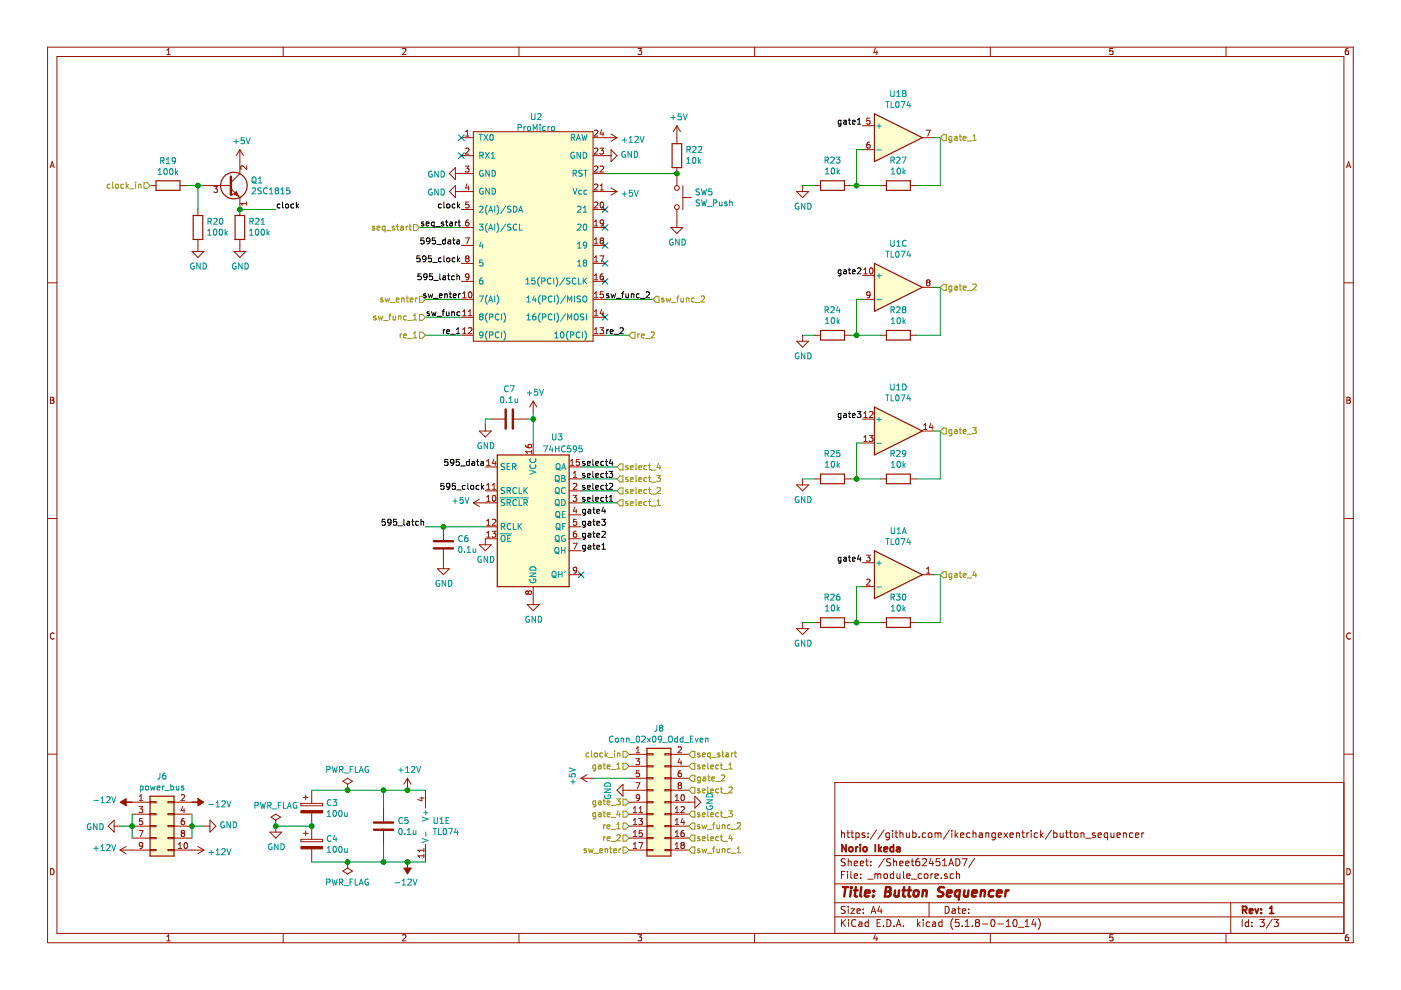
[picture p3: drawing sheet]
EESchema Schematic File Version 4
EELAYER 30 0
EELAYER END
$Descr A4 11693 8268
encoding utf-8
Sheet 2 3
Title "Button Sequencer"
Date ""
Rev "1"
Comp "Norio Ikeda"
Comment1 "https://github.com/ikechangexentrick/button_sequencer"
Comment2 ""
Comment3 ""
Comment4 ""
$EndDescr
$Comp
L Device:R R?
U 1 1
P 1400 1550
AR Path="/6245BA46" Ref="R?"  Part="1" 
AR Path="/62451AD8/6245BA46" Ref="R19"  Part="1" 
F 0 "R19" V 1193 1550 50  0000 C CNN
F 1 "100k" V 1284 1550 50  0000 C CNN
F 2 "Resistor_THT:R_Axial_DIN0207_L6.3mm_D2.5mm_P2.54mm_Vertical" V 1330 1550 50  0001 C CNN
F 3 "~" H 1400 1550 50  0001 C CNN
	1    1400 1550
	0    1    1    0   
$EndComp
$Comp
L Device:R R?
U 1 1
P 1650 1900
AR Path="/6245BA4C" Ref="R?"  Part="1" 
AR Path="/62451AD8/6245BA4C" Ref="R20"  Part="1" 
F 0 "R20" H 1580 1854 50  0000 R CNN
F 1 "100k" H 1580 1945 50  0000 R CNN
F 2 "Resistor_THT:R_Axial_DIN0207_L6.3mm_D2.5mm_P2.54mm_Vertical" V 1580 1900 50  0001 C CNN
F 3 "~" H 1650 1900 50  0001 C CNN
	1    1650 1900
	-1   0    0    1   
$EndComp
$Comp
L power:GND #PWR?
U 1 1
P 1650 2050
AR Path="/6245BA52" Ref="#PWR?"  Part="1" 
AR Path="/62451AD8/6245BA52" Ref="#PWR024"  Part="1" 
F 0 "#PWR024" H 1650 1800 50  0001 C CNN
F 1 "GND" H 1655 1877 50  0000 C CNN
F 2 "" H 1650 2050 50  0001 C CNN
F 3 "" H 1650 2050 50  0001 C CNN
	1    1650 2050
	1    0    0    -1  
$EndComp
$Comp
L Device:R R?
U 1 1
P 2000 1900
AR Path="/6245BA58" Ref="R?"  Part="1" 
AR Path="/62451AD8/6245BA58" Ref="R21"  Part="1" 
F 0 "R21" H 1930 1854 50  0000 R CNN
F 1 "100k" H 1930 1945 50  0000 R CNN
F 2 "Resistor_THT:R_Axial_DIN0207_L6.3mm_D2.5mm_P2.54mm_Vertical" V 1930 1900 50  0001 C CNN
F 3 "~" H 2000 1900 50  0001 C CNN
	1    2000 1900
	-1   0    0    1   
$EndComp
$Comp
L power:GND #PWR?
U 1 1
P 2000 2050
AR Path="/6245BA5E" Ref="#PWR?"  Part="1" 
AR Path="/62451AD8/6245BA5E" Ref="#PWR027"  Part="1" 
F 0 "#PWR027" H 2000 1800 50  0001 C CNN
F 1 "GND" H 2005 1877 50  0000 C CNN
F 2 "" H 2000 2050 50  0001 C CNN
F 3 "" H 2000 2050 50  0001 C CNN
	1    2000 2050
	1    0    0    -1  
$EndComp
$Comp
L Transistor_BJT:2SC1815 Q?
U 1 1
P 1900 1550
AR Path="/6245BA64" Ref="Q?"  Part="1" 
AR Path="/62451AD8/6245BA64" Ref="Q1"  Part="1" 
F 0 "Q1" H 2090 1596 50  0000 L CNN
F 1 "2SC1815" H 2090 1505 50  0000 L CNN
F 2 "Package_TO_SOT_THT:TO-92_Inline" H 2100 1475 50  0001 L CIN
F 3 "https://media.digikey.com/pdf/Data%20Sheets/Toshiba%20PDFs/2SC1815.pdf" H 1900 1550 50  0001 L CNN
	1    1900 1550
	1    0    0    -1  
$EndComp
Wire Wire Line
	1550 1550 1650 1550
Wire Wire Line
	1650 1550 1650 1750
Connection ~ 1650 1550
Wire Wire Line
	1650 1550 1700 1550
Wire Wire Line
	2000 1750 2300 1750
Connection ~ 2000 1750
Text Label 2300 1750 0    50   ~ 0
clock
$Comp
L power:+5V #PWR?
U 1 1
P 2000 1350
AR Path="/6245BA71" Ref="#PWR?"  Part="1" 
AR Path="/62451AD8/6245BA71" Ref="#PWR026"  Part="1" 
F 0 "#PWR026" H 2000 1200 50  0001 C CNN
F 1 "+5V" H 2015 1523 50  0000 C CNN
F 2 "" H 2000 1350 50  0001 C CNN
F 3 "" H 2000 1350 50  0001 C CNN
	1    2000 1350
	1    0    0    -1  
$EndComp
$Comp
L 74xx:74HC595 U?
U 1 1
P 4450 4300
AR Path="/6245BA77" Ref="U?"  Part="1" 
AR Path="/62451AD8/6245BA77" Ref="U3"  Part="1" 
F 0 "U3" H 4650 4950 50  0000 C CNN
F 1 "74HC595" H 4700 4850 50  0000 C CNN
F 2 "Package_DIP:DIP-16_W7.62mm" H 4450 4300 50  0001 C CNN
F 3 "http://www.ti.com/lit/ds/symlink/sn74hc595.pdf" H 4450 4300 50  0001 C CNN
	1    4450 4300
	1    0    0    -1  
$EndComp
$Comp
L Device:C C?
U 1 1
P 4250 3500
AR Path="/6245BA7D" Ref="C?"  Part="1" 
AR Path="/62451AD8/6245BA7D" Ref="C7"  Part="1" 
F 0 "C7" V 3998 3500 50  0000 C CNN
F 1 "0.1u" V 4089 3500 50  0000 C CNN
F 2 "Capacitor_THT:C_Axial_L3.8mm_D2.6mm_P7.50mm_Horizontal" H 4288 3350 50  0001 C CNN
F 3 "~" H 4250 3500 50  0001 C CNN
	1    4250 3500
	0    1    1    0   
$EndComp
$Comp
L power:GND #PWR?
U 1 1
P 4050 3550
AR Path="/6245BA83" Ref="#PWR?"  Part="1" 
AR Path="/62451AD8/6245BA83" Ref="#PWR034"  Part="1" 
F 0 "#PWR034" H 4050 3300 50  0001 C CNN
F 1 "GND" H 4055 3377 50  0000 C CNN
F 2 "" H 4050 3550 50  0001 C CNN
F 3 "" H 4050 3550 50  0001 C CNN
	1    4050 3550
	1    0    0    -1  
$EndComp
$Comp
L power:+5V #PWR?
U 1 1
P 4450 3450
AR Path="/6245BA89" Ref="#PWR?"  Part="1" 
AR Path="/62451AD8/6245BA89" Ref="#PWR037"  Part="1" 
F 0 "#PWR037" H 4450 3300 50  0001 C CNN
F 1 "+5V" H 4465 3623 50  0000 C CNN
F 2 "" H 4450 3450 50  0001 C CNN
F 3 "" H 4450 3450 50  0001 C CNN
	1    4450 3450
	1    0    0    -1  
$EndComp
Wire Wire Line
	4450 3450 4450 3500
Wire Wire Line
	4450 3500 4400 3500
Connection ~ 4450 3500
Wire Wire Line
	4450 3500 4450 3700
Wire Wire Line
	4100 3500 4050 3500
Wire Wire Line
	4050 3500 4050 3550
$Comp
L power:GND #PWR?
U 1 1
P 4450 5000
AR Path="/6245BA95" Ref="#PWR?"  Part="1" 
AR Path="/62451AD8/6245BA95" Ref="#PWR038"  Part="1" 
F 0 "#PWR038" H 4450 4750 50  0001 C CNN
F 1 "GND" H 4455 4827 50  0000 C CNN
F 2 "" H 4450 5000 50  0001 C CNN
F 3 "" H 4450 5000 50  0001 C CNN
	1    4450 5000
	1    0    0    -1  
$EndComp
$Comp
L power:GND #PWR?
U 1 1
P 4050 4500
AR Path="/6245BA9B" Ref="#PWR?"  Part="1" 
AR Path="/62451AD8/6245BA9B" Ref="#PWR036"  Part="1" 
F 0 "#PWR036" H 4050 4250 50  0001 C CNN
F 1 "GND" H 4055 4327 50  0000 C CNN
F 2 "" H 4050 4500 50  0001 C CNN
F 3 "" H 4050 4500 50  0001 C CNN
	1    4050 4500
	1    0    0    -1  
$EndComp
$Comp
L Device:C C?
U 1 1
P 3700 4550
AR Path="/6245BAA1" Ref="C?"  Part="1" 
AR Path="/62451AD8/6245BAA1" Ref="C6"  Part="1" 
F 0 "C6" H 3585 4504 50  0000 R CNN
F 1 "0.1u" H 3585 4595 50  0000 R CNN
F 2 "Capacitor_THT:C_Axial_L3.8mm_D2.6mm_P7.50mm_Horizontal" H 3738 4400 50  0001 C CNN
F 3 "~" H 3700 4550 50  0001 C CNN
	1    3700 4550
	-1   0    0    1   
$EndComp
$Comp
L power:GND #PWR?
U 1 1
P 3700 4700
AR Path="/6245BAA7" Ref="#PWR?"  Part="1" 
AR Path="/62451AD8/6245BAA7" Ref="#PWR031"  Part="1" 
F 0 "#PWR031" H 3700 4450 50  0001 C CNN
F 1 "GND" H 3705 4527 50  0000 C CNN
F 2 "" H 3700 4700 50  0001 C CNN
F 3 "" H 3700 4700 50  0001 C CNN
	1    3700 4700
	1    0    0    -1  
$EndComp
Wire Wire Line
	4050 4400 3700 4400
Connection ~ 3700 4400
Wire Wire Line
	3700 4400 3550 4400
$Comp
L power:+5V #PWR?
U 1 1
P 4050 4200
AR Path="/6245BAB0" Ref="#PWR?"  Part="1" 
AR Path="/62451AD8/6245BAB0" Ref="#PWR035"  Part="1" 
F 0 "#PWR035" H 4050 4050 50  0001 C CNN
F 1 "+5V" V 4065 4328 50  0000 L CNN
F 2 "" H 4050 4200 50  0001 C CNN
F 3 "" H 4050 4200 50  0001 C CNN
	1    4050 4200
	0    -1   -1   0   
$EndComp
Text Label 3550 4400 2    50   ~ 0
595_latch
Text Label 4050 4100 2    50   ~ 0
595_clock
Text Label 4050 3900 2    50   ~ 0
595_data
NoConn ~ 4850 4800
Text Label 4850 4600 0    50   ~ 0
gate1
Text Label 4850 4500 0    50   ~ 0
gate2
Text Label 4850 4400 0    50   ~ 0
gate3
Text Label 4850 4300 0    50   ~ 0
gate4
Text Label 4850 4200 0    50   ~ 0
select1
Text Label 4850 4100 0    50   ~ 0
select2
Text Label 4850 4000 0    50   ~ 0
select3
Text Label 4850 3900 0    50   ~ 0
select4
Text HLabel 1250 1550 0    50   Input ~ 0
clock_in
$Comp
L Arduino_compatible:ProMicro U?
U 1 1
P 4450 2000
AR Path="/6246815B" Ref="U?"  Part="1" 
AR Path="/62451AD8/6246815B" Ref="U2"  Part="1" 
F 0 "U2" V 3425 2025 50  0000 C CNN
F 1 "ProMicro" V 3516 2025 50  0000 C CNN
F 2 "ClockGenerator:Pro_Micro_Top_side_Up" H 4450 2000 50  0001 C CNN
F 3 "" H 4450 2000 50  0001 C CNN
	1    4450 2000
	0    1    1    0   
$EndComp
$Comp
L Switch:SW_Push SW?
U 1 1
P 5650 1650
AR Path="/62468161" Ref="SW?"  Part="1" 
AR Path="/62451AD8/62468161" Ref="SW5"  Part="1" 
F 0 "SW5" V 5604 1798 50  0000 L CNN
F 1 "SW_Push" V 5695 1798 50  0000 L CNN
F 2 "Button_Switch_THT:SW_PUSH_6mm" H 5650 1850 50  0001 C CNN
F 3 "~" H 5650 1850 50  0001 C CNN
	1    5650 1650
	0    1    1    0   
$EndComp
$Comp
L power:+12V #PWR?
U 1 1
P 5050 1150
AR Path="/62468167" Ref="#PWR?"  Part="1" 
AR Path="/62451AD8/62468167" Ref="#PWR039"  Part="1" 
F 0 "#PWR039" H 5050 1000 50  0001 C CNN
F 1 "+12V" V 5065 1278 50  0000 L CNN
F 2 "" H 5050 1150 50  0001 C CNN
F 3 "" H 5050 1150 50  0001 C CNN
	1    5050 1150
	0    1    1    0   
$EndComp
$Comp
L power:+5V #PWR?
U 1 1
P 5050 1600
AR Path="/6246816D" Ref="#PWR?"  Part="1" 
AR Path="/62451AD8/6246816D" Ref="#PWR041"  Part="1" 
F 0 "#PWR041" H 5050 1450 50  0001 C CNN
F 1 "+5V" V 5065 1728 50  0000 L CNN
F 2 "" H 5050 1600 50  0001 C CNN
F 3 "" H 5050 1600 50  0001 C CNN
	1    5050 1600
	0    1    1    0   
$EndComp
$Comp
L Device:R R?
U 1 1
P 5650 1300
AR Path="/62468173" Ref="R?"  Part="1" 
AR Path="/62451AD8/62468173" Ref="R22"  Part="1" 
F 0 "R22" H 5580 1254 50  0000 R CNN
F 1 "10k" H 5580 1345 50  0000 R CNN
F 2 "Resistor_THT:R_Axial_DIN0207_L6.3mm_D2.5mm_P2.54mm_Vertical" V 5580 1300 50  0001 C CNN
F 3 "~" H 5650 1300 50  0001 C CNN
	1    5650 1300
	-1   0    0    1   
$EndComp
$Comp
L power:+5V #PWR?
U 1 1
P 5650 1150
AR Path="/62468179" Ref="#PWR?"  Part="1" 
AR Path="/62451AD8/62468179" Ref="#PWR042"  Part="1" 
F 0 "#PWR042" H 5650 1000 50  0001 C CNN
F 1 "+5V" H 5665 1323 50  0000 C CNN
F 2 "" H 5650 1150 50  0001 C CNN
F 3 "" H 5650 1150 50  0001 C CNN
	1    5650 1150
	1    0    0    -1  
$EndComp
$Comp
L power:GND #PWR?
U 1 1
P 5650 1850
AR Path="/6246817F" Ref="#PWR?"  Part="1" 
AR Path="/62451AD8/6246817F" Ref="#PWR043"  Part="1" 
F 0 "#PWR043" H 5650 1600 50  0001 C CNN
F 1 "GND" H 5655 1677 50  0000 C CNN
F 2 "" H 5650 1850 50  0001 C CNN
F 3 "" H 5650 1850 50  0001 C CNN
	1    5650 1850
	1    0    0    -1  
$EndComp
Wire Wire Line
	5650 1450 5050 1450
Connection ~ 5650 1450
$Comp
L power:GND #PWR?
U 1 1
P 5050 1300
AR Path="/62468187" Ref="#PWR?"  Part="1" 
AR Path="/62451AD8/62468187" Ref="#PWR040"  Part="1" 
F 0 "#PWR040" H 5050 1050 50  0001 C CNN
F 1 "GND" V 5055 1172 50  0000 R CNN
F 2 "" H 5050 1300 50  0001 C CNN
F 3 "" H 5050 1300 50  0001 C CNN
	1    5050 1300
	0    -1   -1   0   
$EndComp
$Comp
L power:GND #PWR?
U 1 1
P 3850 1450
AR Path="/6246818D" Ref="#PWR?"  Part="1" 
AR Path="/62451AD8/6246818D" Ref="#PWR032"  Part="1" 
F 0 "#PWR032" H 3850 1200 50  0001 C CNN
F 1 "GND" V 3855 1322 50  0000 R CNN
F 2 "" H 3850 1450 50  0001 C CNN
F 3 "" H 3850 1450 50  0001 C CNN
	1    3850 1450
	0    1    1    0   
$EndComp
$Comp
L power:GND #PWR?
U 1 1
P 3850 1600
AR Path="/62468193" Ref="#PWR?"  Part="1" 
AR Path="/62451AD8/62468193" Ref="#PWR033"  Part="1" 
F 0 "#PWR033" H 3850 1350 50  0001 C CNN
F 1 "GND" V 3855 1472 50  0000 R CNN
F 2 "" H 3850 1600 50  0001 C CNN
F 3 "" H 3850 1600 50  0001 C CNN
	1    3850 1600
	0    1    1    0   
$EndComp
NoConn ~ 3850 1150
NoConn ~ 3850 1300
Text Label 3850 2050 2    50   ~ 0
595_data
Text Label 3850 2200 2    50   ~ 0
595_clock
Text Label 3850 2350 2    50   ~ 0
595_latch
Text Label 5050 2800 0    50   ~ 0
re_2
Text Label 3850 2800 2    50   ~ 0
re_1
Text Label 3850 2500 2    50   ~ 0
sw_enter
Text Label 3850 2650 2    50   ~ 0
sw_func
Text Label 3850 1750 2    50   ~ 0
clock
Text Label 3850 1900 2    50   ~ 0
seq_start
NoConn ~ 5050 2650
NoConn ~ 5050 2350
NoConn ~ 5050 2200
NoConn ~ 5050 2050
NoConn ~ 5050 1900
NoConn ~ 5050 1750
Wire Wire Line
	3850 2800 3550 2800
Text HLabel 3550 2800 0    50   Input ~ 0
re_1
Wire Wire Line
	5050 2800 5250 2800
Text HLabel 5250 2800 2    50   Input ~ 0
re_2
Text HLabel 3550 2650 0    50   Input ~ 0
sw_func_1
Wire Wire Line
	3550 2650 3850 2650
Text HLabel 3550 2500 0    50   Input ~ 0
sw_enter
Wire Wire Line
	3550 2500 3850 2500
Text HLabel 5450 2500 2    50   Input ~ 0
sw_func_2
Text Label 5050 2500 0    50   ~ 0
sw_func_2
Wire Wire Line
	5450 2500 5050 2500
$Comp
L Amplifier_Operational:TL074 U?
U 1 1
P 7500 4800
AR Path="/62477FDA" Ref="U?"  Part="1" 
AR Path="/62451AD8/62477FDA" Ref="U1"  Part="1" 
F 0 "U1" H 7500 5167 50  0000 C CNN
F 1 "TL074" H 7500 5076 50  0000 C CNN
F 2 "Package_DIP:DIP-14_W7.62mm" H 7450 4900 50  0001 C CNN
F 3 "http://www.ti.com/lit/ds/symlink/tl071.pdf" H 7550 5000 50  0001 C CNN
	1    7500 4800
	1    0    0    -1  
$EndComp
Wire Wire Line
	7200 1250 7150 1250
Wire Wire Line
	7850 1150 7800 1150
$Comp
L Device:R R?
U 1 1
P 6950 2800
AR Path="/62477FE2" Ref="R?"  Part="1" 
AR Path="/62451AD8/62477FE2" Ref="R24"  Part="1" 
F 0 "R24" V 7157 2800 50  0000 C CNN
F 1 "10k" V 7066 2800 50  0000 C CNN
F 2 "Resistor_THT:R_Axial_DIN0207_L6.3mm_D2.5mm_P2.54mm_Vertical" V 6880 2800 50  0001 C CNN
F 3 "~" H 6950 2800 50  0001 C CNN
	1    6950 2800
	0    -1   -1   0   
$EndComp
$Comp
L Device:R R?
U 1 1
P 7500 2800
AR Path="/62477FE8" Ref="R?"  Part="1" 
AR Path="/62451AD8/62477FE8" Ref="R28"  Part="1" 
F 0 "R28" V 7707 2800 50  0000 C CNN
F 1 "10k" V 7616 2800 50  0000 C CNN
F 2 "Resistor_THT:R_Axial_DIN0207_L6.3mm_D2.5mm_P2.54mm_Vertical" V 7430 2800 50  0001 C CNN
F 3 "~" H 7500 2800 50  0001 C CNN
	1    7500 2800
	0    -1   -1   0   
$EndComp
$Comp
L power:GND #PWR?
U 1 1
P 6700 2800
AR Path="/62477FEE" Ref="#PWR?"  Part="1" 
AR Path="/62451AD8/62477FEE" Ref="#PWR045"  Part="1" 
F 0 "#PWR045" H 6700 2550 50  0001 C CNN
F 1 "GND" H 6705 2627 50  0000 C CNN
F 2 "" H 6700 2800 50  0001 C CNN
F 3 "" H 6700 2800 50  0001 C CNN
	1    6700 2800
	1    0    0    -1  
$EndComp
Wire Wire Line
	7200 2500 7150 2500
Wire Wire Line
	7850 2400 7800 2400
Wire Wire Line
	7200 3700 7150 3700
Wire Wire Line
	7850 3600 7800 3600
Wire Wire Line
	7200 4900 7150 4900
Wire Wire Line
	7850 4800 7800 4800
$Comp
L Amplifier_Operational:TL074 U?
U 2 1
P 7500 1150
AR Path="/62477FFA" Ref="U?"  Part="2" 
AR Path="/62451AD8/62477FFA" Ref="U1"  Part="2" 
F 0 "U1" H 7500 1517 50  0000 C CNN
F 1 "TL074" H 7500 1426 50  0000 C CNN
F 2 "Package_DIP:DIP-14_W7.62mm" H 7450 1250 50  0001 C CNN
F 3 "http://www.ti.com/lit/ds/symlink/tl071.pdf" H 7550 1350 50  0001 C CNN
	2    7500 1150
	1    0    0    -1  
$EndComp
$Comp
L Amplifier_Operational:TL074 U?
U 3 1
P 7500 2400
AR Path="/62478000" Ref="U?"  Part="3" 
AR Path="/62451AD8/62478000" Ref="U1"  Part="3" 
F 0 "U1" H 7500 2767 50  0000 C CNN
F 1 "TL074" H 7500 2676 50  0000 C CNN
F 2 "Package_DIP:DIP-14_W7.62mm" H 7450 2500 50  0001 C CNN
F 3 "http://www.ti.com/lit/ds/symlink/tl071.pdf" H 7550 2600 50  0001 C CNN
	3    7500 2400
	1    0    0    -1  
$EndComp
$Comp
L Amplifier_Operational:TL074 U?
U 4 1
P 7500 3600
AR Path="/62478006" Ref="U?"  Part="4" 
AR Path="/62451AD8/62478006" Ref="U1"  Part="4" 
F 0 "U1" H 7500 3967 50  0000 C CNN
F 1 "TL074" H 7500 3876 50  0000 C CNN
F 2 "Package_DIP:DIP-14_W7.62mm" H 7450 3700 50  0001 C CNN
F 3 "http://www.ti.com/lit/ds/symlink/tl071.pdf" H 7550 3800 50  0001 C CNN
	4    7500 3600
	1    0    0    -1  
$EndComp
Text Label 7200 1050 2    50   ~ 0
gate1
Text Label 7200 2300 2    50   ~ 0
gate2
Text Label 7200 3500 2    50   ~ 0
gate3
Text Label 7200 4700 2    50   ~ 0
gate4
Wire Wire Line
	7150 2800 7100 2800
Wire Wire Line
	6800 2800 6700 2800
Wire Wire Line
	7150 2800 7350 2800
Connection ~ 7150 2800
Wire Wire Line
	7650 2800 7850 2800
Wire Wire Line
	7150 2500 7150 2800
Wire Wire Line
	7850 2400 7850 2800
$Comp
L Device:R R?
U 1 1
P 6950 1550
AR Path="/62478017" Ref="R?"  Part="1" 
AR Path="/62451AD8/62478017" Ref="R23"  Part="1" 
F 0 "R23" V 7157 1550 50  0000 C CNN
F 1 "10k" V 7066 1550 50  0000 C CNN
F 2 "Resistor_THT:R_Axial_DIN0207_L6.3mm_D2.5mm_P2.54mm_Vertical" V 6880 1550 50  0001 C CNN
F 3 "~" H 6950 1550 50  0001 C CNN
	1    6950 1550
	0    -1   -1   0   
$EndComp
$Comp
L Device:R R?
U 1 1
P 7500 1550
AR Path="/6247801D" Ref="R?"  Part="1" 
AR Path="/62451AD8/6247801D" Ref="R27"  Part="1" 
F 0 "R27" V 7707 1550 50  0000 C CNN
F 1 "10k" V 7616 1550 50  0000 C CNN
F 2 "Resistor_THT:R_Axial_DIN0207_L6.3mm_D2.5mm_P2.54mm_Vertical" V 7430 1550 50  0001 C CNN
F 3 "~" H 7500 1550 50  0001 C CNN
	1    7500 1550
	0    -1   -1   0   
$EndComp
$Comp
L power:GND #PWR?
U 1 1
P 6700 1550
AR Path="/62478023" Ref="#PWR?"  Part="1" 
AR Path="/62451AD8/62478023" Ref="#PWR044"  Part="1" 
F 0 "#PWR044" H 6700 1300 50  0001 C CNN
F 1 "GND" H 6705 1377 50  0000 C CNN
F 2 "" H 6700 1550 50  0001 C CNN
F 3 "" H 6700 1550 50  0001 C CNN
	1    6700 1550
	1    0    0    -1  
$EndComp
Wire Wire Line
	7150 1550 7100 1550
Wire Wire Line
	6800 1550 6700 1550
Wire Wire Line
	7150 1550 7350 1550
Connection ~ 7150 1550
Wire Wire Line
	7650 1550 7850 1550
Wire Wire Line
	7150 1250 7150 1550
Wire Wire Line
	7850 1150 7850 1550
$Comp
L Device:R R?
U 1 1
P 6950 4000
AR Path="/62478030" Ref="R?"  Part="1" 
AR Path="/62451AD8/62478030" Ref="R25"  Part="1" 
F 0 "R25" V 7157 4000 50  0000 C CNN
F 1 "10k" V 7066 4000 50  0000 C CNN
F 2 "Resistor_THT:R_Axial_DIN0207_L6.3mm_D2.5mm_P2.54mm_Vertical" V 6880 4000 50  0001 C CNN
F 3 "~" H 6950 4000 50  0001 C CNN
	1    6950 4000
	0    -1   -1   0   
$EndComp
$Comp
L Device:R R?
U 1 1
P 7500 4000
AR Path="/62478036" Ref="R?"  Part="1" 
AR Path="/62451AD8/62478036" Ref="R29"  Part="1" 
F 0 "R29" V 7707 4000 50  0000 C CNN
F 1 "10k" V 7616 4000 50  0000 C CNN
F 2 "Resistor_THT:R_Axial_DIN0207_L6.3mm_D2.5mm_P2.54mm_Vertical" V 7430 4000 50  0001 C CNN
F 3 "~" H 7500 4000 50  0001 C CNN
	1    7500 4000
	0    -1   -1   0   
$EndComp
$Comp
L power:GND #PWR?
U 1 1
P 6700 4000
AR Path="/6247803C" Ref="#PWR?"  Part="1" 
AR Path="/62451AD8/6247803C" Ref="#PWR046"  Part="1" 
F 0 "#PWR046" H 6700 3750 50  0001 C CNN
F 1 "GND" H 6705 3827 50  0000 C CNN
F 2 "" H 6700 4000 50  0001 C CNN
F 3 "" H 6700 4000 50  0001 C CNN
	1    6700 4000
	1    0    0    -1  
$EndComp
Wire Wire Line
	7150 4000 7100 4000
Wire Wire Line
	6800 4000 6700 4000
Wire Wire Line
	7150 4000 7350 4000
Connection ~ 7150 4000
Wire Wire Line
	7150 3700 7150 4000
Wire Wire Line
	7850 4000 7650 4000
Wire Wire Line
	7850 3600 7850 4000
$Comp
L Device:R R?
U 1 1
P 6950 5200
AR Path="/62478049" Ref="R?"  Part="1" 
AR Path="/62451AD8/62478049" Ref="R26"  Part="1" 
F 0 "R26" V 7157 5200 50  0000 C CNN
F 1 "10k" V 7066 5200 50  0000 C CNN
F 2 "Resistor_THT:R_Axial_DIN0207_L6.3mm_D2.5mm_P2.54mm_Vertical" V 6880 5200 50  0001 C CNN
F 3 "~" H 6950 5200 50  0001 C CNN
	1    6950 5200
	0    -1   -1   0   
$EndComp
$Comp
L Device:R R?
U 1 1
P 7500 5200
AR Path="/6247804F" Ref="R?"  Part="1" 
AR Path="/62451AD8/6247804F" Ref="R30"  Part="1" 
F 0 "R30" V 7707 5200 50  0000 C CNN
F 1 "10k" V 7616 5200 50  0000 C CNN
F 2 "Resistor_THT:R_Axial_DIN0207_L6.3mm_D2.5mm_P2.54mm_Vertical" V 7430 5200 50  0001 C CNN
F 3 "~" H 7500 5200 50  0001 C CNN
	1    7500 5200
	0    -1   -1   0   
$EndComp
$Comp
L power:GND #PWR?
U 1 1
P 6700 5200
AR Path="/62478055" Ref="#PWR?"  Part="1" 
AR Path="/62451AD8/62478055" Ref="#PWR047"  Part="1" 
F 0 "#PWR047" H 6700 4950 50  0001 C CNN
F 1 "GND" H 6705 5027 50  0000 C CNN
F 2 "" H 6700 5200 50  0001 C CNN
F 3 "" H 6700 5200 50  0001 C CNN
	1    6700 5200
	1    0    0    -1  
$EndComp
Wire Wire Line
	7150 5200 7100 5200
Wire Wire Line
	6800 5200 6700 5200
Wire Wire Line
	7150 5200 7350 5200
Connection ~ 7150 5200
Wire Wire Line
	7150 4900 7150 5200
Wire Wire Line
	7850 5200 7650 5200
Wire Wire Line
	7850 4800 7850 5200
Text HLabel 7850 1150 2    50   Input ~ 0
gate_1
Text HLabel 7850 2400 2    50   Input ~ 0
gate_2
Text HLabel 7850 3600 2    50   Input ~ 0
gate_3
Text HLabel 7850 4800 2    50   Input ~ 0
gate_4
$Comp
L Device:CP C?
U 1 1
P 2600 6750
AR Path="/62498E2B" Ref="C?"  Part="1" 
AR Path="/62451AD8/62498E2B" Ref="C3"  Part="1" 
F 0 "C3" H 2718 6796 50  0000 L CNN
F 1 "100u" H 2718 6705 50  0000 L CNN
F 2 "Capacitor_THT:CP_Radial_D6.3mm_P2.50mm" H 2638 6600 50  0001 C CNN
F 3 "~" H 2600 6750 50  0001 C CNN
	1    2600 6750
	1    0    0    -1  
$EndComp
$Comp
L Device:CP C?
U 1 1
P 2600 7050
AR Path="/62498E31" Ref="C?"  Part="1" 
AR Path="/62451AD8/62498E31" Ref="C4"  Part="1" 
F 0 "C4" H 2718 7096 50  0000 L CNN
F 1 "100u" H 2718 7005 50  0000 L CNN
F 2 "Capacitor_THT:CP_Radial_D6.3mm_P2.50mm" H 2638 6900 50  0001 C CNN
F 3 "~" H 2600 7050 50  0001 C CNN
	1    2600 7050
	1    0    0    -1  
$EndComp
$Comp
L Device:C C?
U 1 1
P 3200 6900
AR Path="/62498E37" Ref="C?"  Part="1" 
AR Path="/62451AD8/62498E37" Ref="C5"  Part="1" 
F 0 "C5" H 3315 6946 50  0000 L CNN
F 1 "0.1u" H 3315 6855 50  0000 L CNN
F 2 "Capacitor_THT:C_Axial_L3.8mm_D2.6mm_P7.50mm_Horizontal" H 3238 6750 50  0001 C CNN
F 3 "~" H 3200 6900 50  0001 C CNN
	1    3200 6900
	1    0    0    -1  
$EndComp
$Comp
L Connector_Generic:Conn_02x05_Odd_Even J?
U 1 1
P 1300 6900
AR Path="/62498E3D" Ref="J?"  Part="1" 
AR Path="/62451AD8/62498E3D" Ref="J6"  Part="1" 
F 0 "J6" H 1350 7317 50  0000 C CNN
F 1 "power_bus" H 1350 7226 50  0000 C CNN
F 2 "Connector_PinHeader_2.54mm:PinHeader_2x05_P2.54mm_Horizontal" H 1300 6900 50  0001 C CNN
F 3 "~" H 1300 6900 50  0001 C CNN
	1    1300 6900
	1    0    0    -1  
$EndComp
$Comp
L power:GND #PWR?
U 1 1
P 1000 6900
AR Path="/62498E43" Ref="#PWR?"  Part="1" 
AR Path="/62451AD8/62498E43" Ref="#PWR019"  Part="1" 
F 0 "#PWR019" H 1000 6650 50  0001 C CNN
F 1 "GND" V 1005 6772 50  0000 R CNN
F 2 "" H 1000 6900 50  0001 C CNN
F 3 "" H 1000 6900 50  0001 C CNN
	1    1000 6900
	0    1    1    0   
$EndComp
$Comp
L power:GND #PWR?
U 1 1
P 1700 6900
AR Path="/62498E49" Ref="#PWR?"  Part="1" 
AR Path="/62451AD8/62498E49" Ref="#PWR025"  Part="1" 
F 0 "#PWR025" H 1700 6650 50  0001 C CNN
F 1 "GND" V 1705 6772 50  0000 R CNN
F 2 "" H 1700 6900 50  0001 C CNN
F 3 "" H 1700 6900 50  0001 C CNN
	1    1700 6900
	0    -1   -1   0   
$EndComp
Wire Wire Line
	1600 6800 1600 6900
Connection ~ 1600 6900
Wire Wire Line
	1600 6900 1600 7000
Wire Wire Line
	1600 6900 1700 6900
Wire Wire Line
	1100 6800 1100 6900
Connection ~ 1100 6900
Wire Wire Line
	1100 6900 1100 7000
Wire Wire Line
	1100 6900 1000 6900
Wire Wire Line
	2600 6600 2900 6600
Wire Wire Line
	3200 6600 3200 6750
Wire Wire Line
	3200 7050 3200 7200
Wire Wire Line
	3200 7200 2900 7200
$Comp
L power:PWR_FLAG #FLG?
U 1 1
P 2900 6600
AR Path="/62498E5B" Ref="#FLG?"  Part="1" 
AR Path="/62451AD8/62498E5B" Ref="#FLG02"  Part="1" 
F 0 "#FLG02" H 2900 6675 50  0001 C CNN
F 1 "PWR_FLAG" H 2900 6773 50  0000 C CNN
F 2 "" H 2900 6600 50  0001 C CNN
F 3 "~" H 2900 6600 50  0001 C CNN
	1    2900 6600
	1    0    0    -1  
$EndComp
Connection ~ 2900 6600
Wire Wire Line
	2900 6600 3200 6600
$Comp
L power:PWR_FLAG #FLG?
U 1 1
P 2900 7200
AR Path="/62498E63" Ref="#FLG?"  Part="1" 
AR Path="/62451AD8/62498E63" Ref="#FLG03"  Part="1" 
F 0 "#FLG03" H 2900 7275 50  0001 C CNN
F 1 "PWR_FLAG" H 2900 7373 50  0000 C CNN
F 2 "" H 2900 7200 50  0001 C CNN
F 3 "~" H 2900 7200 50  0001 C CNN
	1    2900 7200
	-1   0    0    1   
$EndComp
Connection ~ 2900 7200
Wire Wire Line
	2900 7200 2600 7200
$Comp
L power:GND #PWR?
U 1 1
P 2300 6900
AR Path="/62498E6B" Ref="#PWR?"  Part="1" 
AR Path="/62451AD8/62498E6B" Ref="#PWR028"  Part="1" 
F 0 "#PWR028" H 2300 6650 50  0001 C CNN
F 1 "GND" H 2305 6727 50  0000 C CNN
F 2 "" H 2300 6900 50  0001 C CNN
F 3 "" H 2300 6900 50  0001 C CNN
	1    2300 6900
	1    0    0    -1  
$EndComp
$Comp
L power:PWR_FLAG #FLG?
U 1 1
P 2300 6900
AR Path="/62498E71" Ref="#FLG?"  Part="1" 
AR Path="/62451AD8/62498E71" Ref="#FLG01"  Part="1" 
F 0 "#FLG01" H 2300 6975 50  0001 C CNN
F 1 "PWR_FLAG" H 2300 7073 50  0000 C CNN
F 2 "" H 2300 6900 50  0001 C CNN
F 3 "~" H 2300 6900 50  0001 C CNN
	1    2300 6900
	1    0    0    -1  
$EndComp
Wire Wire Line
	2300 6900 2600 6900
Connection ~ 2300 6900
Connection ~ 2600 6900
$Comp
L power:+12V #PWR?
U 1 1
P 1100 7100
AR Path="/62498E7A" Ref="#PWR?"  Part="1" 
AR Path="/62451AD8/62498E7A" Ref="#PWR021"  Part="1" 
F 0 "#PWR021" H 1100 6950 50  0001 C CNN
F 1 "+12V" V 1115 7228 50  0000 L CNN
F 2 "" H 1100 7100 50  0001 C CNN
F 3 "" H 1100 7100 50  0001 C CNN
	1    1100 7100
	0    -1   -1   0   
$EndComp
$Comp
L power:+12V #PWR?
U 1 1
P 1600 7100
AR Path="/62498E80" Ref="#PWR?"  Part="1" 
AR Path="/62451AD8/62498E80" Ref="#PWR023"  Part="1" 
F 0 "#PWR023" H 1600 6950 50  0001 C CNN
F 1 "+12V" V 1615 7228 50  0000 L CNN
F 2 "" H 1600 7100 50  0001 C CNN
F 3 "" H 1600 7100 50  0001 C CNN
	1    1600 7100
	0    1    1    0   
$EndComp
$Comp
L power:-12V #PWR?
U 1 1
P 1100 6700
AR Path="/62498E86" Ref="#PWR?"  Part="1" 
AR Path="/62451AD8/62498E86" Ref="#PWR020"  Part="1" 
F 0 "#PWR020" H 1100 6800 50  0001 C CNN
F 1 "-12V" V 1115 6828 50  0000 L CNN
F 2 "" H 1100 6700 50  0001 C CNN
F 3 "" H 1100 6700 50  0001 C CNN
	1    1100 6700
	0    -1   -1   0   
$EndComp
$Comp
L power:-12V #PWR?
U 1 1
P 1600 6700
AR Path="/62498E8C" Ref="#PWR?"  Part="1" 
AR Path="/62451AD8/62498E8C" Ref="#PWR022"  Part="1" 
F 0 "#PWR022" H 1600 6800 50  0001 C CNN
F 1 "-12V" V 1615 6828 50  0000 L CNN
F 2 "" H 1600 6700 50  0001 C CNN
F 3 "" H 1600 6700 50  0001 C CNN
	1    1600 6700
	0    1    1    0   
$EndComp
$Comp
L power:-12V #PWR?
U 1 1
P 3400 7200
AR Path="/62498E92" Ref="#PWR?"  Part="1" 
AR Path="/62451AD8/62498E92" Ref="#PWR030"  Part="1" 
F 0 "#PWR030" H 3400 7300 50  0001 C CNN
F 1 "-12V" H 3415 7373 50  0000 C CNN
F 2 "" H 3400 7200 50  0001 C CNN
F 3 "" H 3400 7200 50  0001 C CNN
	1    3400 7200
	-1   0    0    1   
$EndComp
$Comp
L power:+12V #PWR?
U 1 1
P 3400 6600
AR Path="/62498E98" Ref="#PWR?"  Part="1" 
AR Path="/62451AD8/62498E98" Ref="#PWR029"  Part="1" 
F 0 "#PWR029" H 3400 6450 50  0001 C CNN
F 1 "+12V" H 3415 6773 50  0000 C CNN
F 2 "" H 3400 6600 50  0001 C CNN
F 3 "" H 3400 6600 50  0001 C CNN
	1    3400 6600
	1    0    0    -1  
$EndComp
Connection ~ 3200 6600
$Comp
L Amplifier_Operational:TL074 U?
U 5 1
P 3650 6900
AR Path="/62498E9F" Ref="U?"  Part="5" 
AR Path="/62451AD8/62498E9F" Ref="U1"  Part="5" 
F 0 "U1" H 3608 6946 50  0000 L CNN
F 1 "TL074" H 3608 6855 50  0000 L CNN
F 2 "Package_DIP:DIP-14_W7.62mm" H 3600 7000 50  0001 C CNN
F 3 "http://www.ti.com/lit/ds/symlink/tl071.pdf" H 3700 7100 50  0001 C CNN
	5    3650 6900
	1    0    0    -1  
$EndComp
Wire Wire Line
	3200 6600 3400 6600
Connection ~ 3400 6600
Wire Wire Line
	3400 6600 3550 6600
Wire Wire Line
	3200 7200 3400 7200
Connection ~ 3200 7200
Connection ~ 3400 7200
Wire Wire Line
	3400 7200 3550 7200
Text HLabel 5150 4200 2    50   Input ~ 0
select_1
Text HLabel 5150 4100 2    50   Input ~ 0
select_2
Text HLabel 5150 4000 2    50   Input ~ 0
select_3
Text HLabel 5150 3900 2    50   Input ~ 0
select_4
Wire Wire Line
	4850 3900 5150 3900
Wire Wire Line
	4850 4000 5150 4000
Wire Wire Line
	4850 4100 5150 4100
Wire Wire Line
	4850 4200 5150 4200
Text HLabel 3500 1900 0    50   Input ~ 0
seq_start
Wire Wire Line
	3850 1900 3500 1900
Text HLabel 5250 7100 0    50   Input ~ 0
sw_enter
Text HLabel 5750 6900 2    50   Input ~ 0
sw_func_2
Text HLabel 5750 7100 2    50   Input ~ 0
sw_func_1
Text HLabel 5250 7000 0    50   Input ~ 0
re_2
Text HLabel 5250 6900 0    50   Input ~ 0
re_1
Text HLabel 5250 6300 0    50   Input ~ 0
clock_in
Text HLabel 5750 6400 2    50   Input ~ 0
select_1
Text HLabel 5750 6600 2    50   Input ~ 0
select_2
Text HLabel 5750 6800 2    50   Input ~ 0
select_3
Text HLabel 5750 7000 2    50   Input ~ 0
select_4
Text HLabel 5750 6300 2    50   Input ~ 0
seq_start
Text HLabel 5250 6400 0    50   Input ~ 0
gate_1
Text HLabel 5750 6500 2    50   Input ~ 0
gate_2
Text HLabel 5250 6700 0    50   Input ~ 0
gate_3
Text HLabel 5250 6800 0    50   Input ~ 0
gate_4
$Comp
L power:GND #PWR?
U 1 1
P 5250 6600
AR Path="/624C44E4" Ref="#PWR?"  Part="1" 
AR Path="/6241987A/624C44E4" Ref="#PWR?"  Part="1" 
AR Path="/62451AD8/624C44E4" Ref="#PWR051"  Part="1" 
F 0 "#PWR051" H 5250 6350 50  0001 C CNN
F 1 "GND" H 5255 6427 50  0000 C CNN
F 2 "" H 5250 6600 50  0001 C CNN
F 3 "" H 5250 6600 50  0001 C CNN
	1    5250 6600
	0    1    1    0   
$EndComp
$Comp
L power:+5V #PWR?
U 1 1
P 4950 6500
AR Path="/624C44EA" Ref="#PWR?"  Part="1" 
AR Path="/6241987A/624C44EA" Ref="#PWR?"  Part="1" 
AR Path="/62451AD8/624C44EA" Ref="#PWR050"  Part="1" 
F 0 "#PWR050" H 4950 6350 50  0001 C CNN
F 1 "+5V" H 4965 6673 50  0000 C CNN
F 2 "" H 4950 6500 50  0001 C CNN
F 3 "" H 4950 6500 50  0001 C CNN
	1    4950 6500
	0    -1   -1   0   
$EndComp
$Comp
L Connector_Generic:Conn_02x09_Odd_Even J?
U 1 1
P 5450 6700
AR Path="/6241987A/624C44F0" Ref="J?"  Part="1" 
AR Path="/62451AD8/624C44F0" Ref="J8"  Part="1" 
F 0 "J8" H 5500 7317 50  0000 C CNN
F 1 "Conn_02x09_Odd_Even" H 5500 7226 50  0000 C CNN
F 2 "Connector_PinHeader_2.54mm:PinHeader_2x09_P2.54mm_Vertical" H 5450 6700 50  0001 C CNN
F 3 "~" H 5450 6700 50  0001 C CNN
	1    5450 6700
	1    0    0    -1  
$EndComp
Wire Wire Line
	4950 6500 5250 6500
$Comp
L power:GND #PWR?
U 1 1
P 5750 6700
AR Path="/624E3922" Ref="#PWR?"  Part="1" 
AR Path="/6241987A/624E3922" Ref="#PWR?"  Part="1" 
AR Path="/62451AD8/624E3922" Ref="#PWR0101"  Part="1" 
F 0 "#PWR0101" H 5750 6450 50  0001 C CNN
F 1 "GND" H 5755 6527 50  0000 C CNN
F 2 "" H 5750 6700 50  0001 C CNN
F 3 "" H 5750 6700 50  0001 C CNN
	1    5750 6700
	0    -1   -1   0   
$EndComp
$EndSCHEMATC
